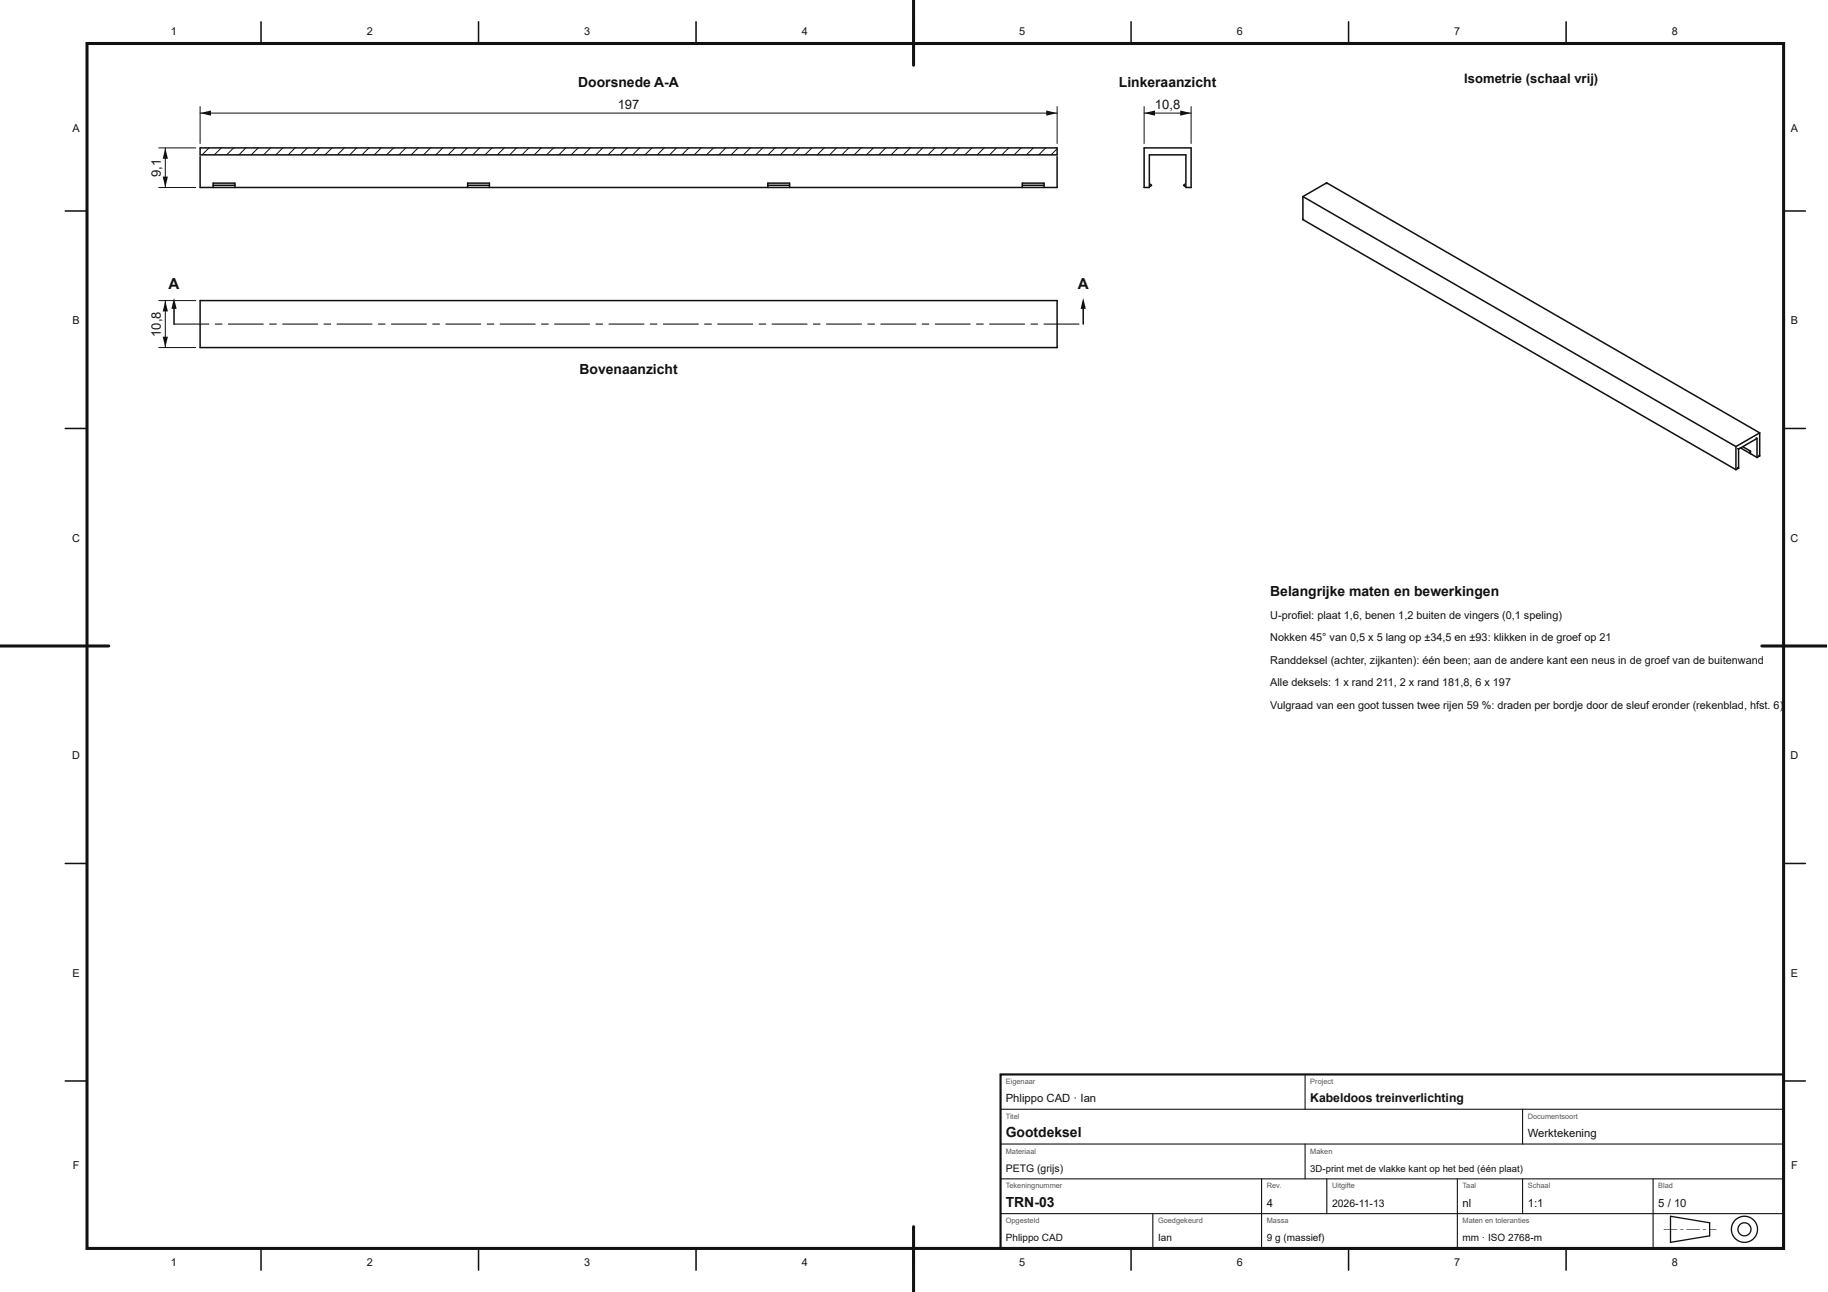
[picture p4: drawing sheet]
<svg xmlns="http://www.w3.org/2000/svg" width="420mm" height="297mm" viewBox="0 0 420 297" stroke-linecap="round" stroke-linejoin="round" font-family="sans-serif">
<g fill="none" stroke="#111" stroke-width=".35">
<path d="M46 34h197v1.6h-197zM46 36v7.1h197v-7.1M263 34h10.8v9.1h-1.2v-7.5h-8.4v7.5h-1.2zM49 43.1v-1h5v1M49 42.6h5M107.5 43.1v-1h5v1M107.5 42.6h5M176.5 43.1v-1h5v1M176.5 42.6h5M235 43.1v-1h5v1M235 42.6h5M264.4 42.4l.3 .2-.3 .3"/>
<path d="M272.3 42.4l-.2 .2 .2 .3M46 69.1h197v10.8h-197z"/>
</g>
<g fill="none" stroke="#111" stroke-width=".23">
<path d="M46 24.5v8.5M46 26h197M48 34l-1.6 1.6M50.9 34l-1.6 1.6M53.7 34l-1.6 1.6M56.5 34l-1.6 1.6M59.3 34l-1.6 1.6M62.2 34l-1.6 1.6M65 34l-1.6 1.6M67.8 34l-1.6 1.6M70.7 34l-1.6 1.6M73.5 34l-1.6 1.6"/>
<path d="M76.3 34l-1.6 1.6M79.1 34l-1.6 1.6M82 34l-1.6 1.6M84.8 34l-1.6 1.6M87.6 34l-1.6 1.6M90.5 34l-1.6 1.6M93.3 34l-1.6 1.6M96.1 34l-1.6 1.6M98.9 34l-1.6 1.6M101.8 34l-1.6 1.6M104.6 34l-1.6 1.6M107.4 34l-1.6 1.6"/>
<path d="M110.3 34l-1.6 1.6M113.1 34l-1.6 1.6M115.9 34l-1.6 1.6M118.7 34l-1.6 1.6M121.6 34l-1.6 1.6M124.4 34l-1.6 1.6M127.2 34l-1.6 1.6M130.1 34l-1.6 1.6M132.9 34l-1.6 1.6M135.7 34l-1.6 1.6M138.5 34l-1.6 1.6M141.4 34l-1.6 1.6"/>
<path d="M144.2 34l-1.6 1.6M147 34l-1.6 1.6M149.9 34l-1.6 1.6M152.7 34l-1.6 1.6M155.5 34l-1.6 1.6M158.3 34l-1.6 1.6M161.2 34l-1.6 1.6M164 34l-1.6 1.6M166.8 34l-1.6 1.6M169.7 34l-1.6 1.6M172.5 34l-1.6 1.6M175.3 34l-1.6 1.6"/>
<path d="M178.1 34l-1.6 1.6M181 34l-1.6 1.6M183.8 34l-1.6 1.6M186.6 34l-1.6 1.6M189.5 34l-1.6 1.6M192.3 34l-1.6 1.6M195.1 34l-1.6 1.6M197.9 34l-1.6 1.6M200.8 34l-1.6 1.6M203.6 34l-1.6 1.6M206.4 34l-1.6 1.6M209.3 34l-1.6 1.6"/>
<path d="M212.1 34l-1.6 1.6M214.9 34l-1.6 1.6M217.7 34l-1.6 1.6M220.6 34l-1.6 1.6M223.4 34l-1.6 1.6M226.2 34l-1.6 1.6M229.1 34l-1.6 1.6M231.9 34l-1.6 1.6M234.7 34l-1.6 1.6M237.5 34l-1.6 1.6M240.4 34l-1.6 1.6M243 34.2l-1.4 1.4"/>
<path d="M243 24.5v8.5"/>
</g>
<g fill="#111">
<path d="M46 26l2.5-.6v1.2z"/>
<path d="M240.5 25.4l2.5 .6-2.5 .6z"/>
</g>
<path d="M36.5 34h8.5M38 34v9.1M36.5 43.1h8.5" fill="none" stroke="#111" stroke-width=".23"/>
<g fill="#111">
<path d="M37.4 40.6h1.2l-.6 2.5z"/>
<path d="M38 34l.6 2.5h-1.2z"/>
</g>
<path d="M36.5 79.9h8.5M36.5 69.1h8.5M38 69.1v10.8" fill="none" stroke="#111" stroke-width=".23"/>
<g fill="#111">
<path d="M37.4 77.4h1.2l-.6 2.5z"/>
<path d="M38 69.1l.6 2.5h-1.2z"/>
</g>
<path d="M263 24.5v8.5M263 26h10.8M273.8 24.5v8.5" fill="none" stroke="#111" stroke-width=".23"/>
<g fill="#111">
<path d="M263 26l2.5-.6v1.2z"/>
<path d="M271.3 25.4l2.5 .6-2.5 .6z"/>
<path d="M39.9 74.4h8.1l.1 .1-.1 .1h-8zM49.4 74.4h1.6l.1 .1-.1 .1h-1.5zM52.4 74.4h8.1l.1 .1-.1 .1h-8zM61.9 74.4h1.6l.1 .1-.1 .1h-1.5zM64.9 74.4h8.1l.1 .1-.1 .1h-8zM74.4 74.4h1.6l.1 .1-.1 .1h-1.5zM77.4 74.4h8.1l.1 .1-.1 .1h-8zM86.9 74.4h1.6l.1 .1-.1 .1h-1.5zM89.9 74.4h8.1l.1 .1-.1 .1h-8zM99.4 74.4h1.6l.1 .1-.1 .1h-1.5zM102.4 74.4h8.1l.1 .1-.1 .1h-8zM111.9 74.4h1.6l.1 .1-.1 .1h-1.5zM114.9 74.4h8.1l.1 .1-.1 .1h-8zM124.4 74.4h1.6l.1 .1-.1 .1h-1.5zM127.4 74.4h8.1l.1 .1-.1 .1h-8zM136.9 74.4h1.6l.1 .1-.1 .1h-1.5zM139.9 74.4h8.1l.1 .1-.1 .1h-8zM149.4 74.4h1.6l.1 .1-.1 .1h-1.5zM152.4 74.4h8.1l.1 .1-.1 .1h-8zM161.9 74.4h1.6l.1 .1-.1 .1h-1.5zM164.9 74.4h8.1l.1 .1-.1 .1h-8zM174.4 74.4h1.6l.1 .1-.1 .1h-1.5zM177.4 74.4h8.1l.1 .1-.1 .1h-8zM186.9 74.4h1.6l.1 .1-.1 .1h-1.5zM189.9 74.4h8.1l.1 .1-.1 .1h-8zM199.4 74.4h1.6l.1 .1-.1 .1h-1.5zM202.4 74.4h8.1l.1 .1-.1 .1h-8zM211.9 74.4h1.6l.1 .1-.1 .1h-1.5zM214.9 74.4h8.1l.1 .1-.1 .1h-8zM224.4 74.4h1.6l.1 .1-.1 .1h-1.5zM227.4 74.4h8.1l.1 .1-.1 .1h-8zM236.9 74.4h1.6l.1 .1-.1 .1h-1.5zM239.9 74.4h8.1l.1 .1-.1 .1h-8z"/>
</g>
<path d="M40 69.5v5" fill="none" stroke="#111" stroke-width=".35"/>
<path d="M40 68.5l.6 2.5h-1.2z" fill="#111"/>
<path d="M249 69.5v5" fill="none" stroke="#111" stroke-width=".35"/>
<path d="M249 68.5l.6 2.5h-1.2z" fill="#111"/>
<g fill="none" stroke="#111" stroke-width=".35">
<path d="M60 5v5M110 5v5M160 5v5M210 5v5M260 5v5M310 5v5M360 5v5M15 48.5h5M299.5 45.2v5.3M299.5 50.5l99.5 57.5M299.5 45.2l99.5 57.5M299.6 50.4l-.1 .1"/>
<path d="M305 42v.2M305 42l-5.5 3.2M305 42l99.5 57.5M410 48.5h5M15 98.5h5M404.5 99.5l-5.5 3.2M404.5 99.5v5.3M410 98.5h5M399 102.7v5.3M399.4 107.5l.2 .1M399.5 103.1l.1 .1M399.6 107.6l-.6 .4"/>
<path d="M399.6 103.2v4.4M400 102.9l2.4 1.4M400.7 102.8l1.7 .9M402.4 104.3l1.5 .9M402.4 103.7v.6M402.4 103.7l-.3 .4M403.7 100.7l.2 .1M403.9 100.8l-4.3 2.4M403.9 100.8v4.4M404.3 104.7l.2 .1M404.5 104.8l-.6 .4M15 148.5h5"/>
<path d="M410 148.5h5M15 198.5h5M410 198.5h5M15 248.5h5M410 248.5h5M60 287v5M110 287v5M160 287v5M210 287v5M260 287v5M310 287v5M360 287v5"/>
</g>
<path d="M20 10h390v277h-390z" fill="none" stroke="#111" stroke-width=".7" stroke-linecap="butt"/>
<path d="M210 0v15M0 148.5h25M405 148.5h14.9M210 282v15" fill="none" stroke="#111" stroke-width=".7"/>
<path d="M230 247h180v40h-180z" fill="none" stroke="#111" stroke-width=".5"/>
<g fill="none" stroke="#111" stroke-width=".25">
<path d="M230 255h180M300 247v8M350 255v8M230 279h180M230 271h180M230 263h180M265 279v8M290 271v16M300 263v8M305 271v8M335 271v16M350 271v8"/>
<path d="M380 271v16"/>
</g>
<path d="M384 279.6l9 1.5v3l-9 1.5z" fill="none" stroke="#111" stroke-width=".3"/>
<path d="M382.4 282.5l3.2 .1zM386.2 282.5l.8 .1zM387.6 282.5l3.2 .1zM391.4 282.5l.8 .1zM392.8 282.5l1.8 .1z" fill="#111"/>
<g fill="none" stroke="#111" stroke-width=".3">
<circle cx="401" cy="282.6" r="3"/>
<circle cx="401" cy="282.6" r="1.5"/>
</g>
<g font-size="3.5" fill="#111">
<text x="38.7" y="66.5">A</text>
<text x="247.7" y="66.5">A</text>
</g>
<g font-size="3.2" fill="#111">
<text x="132.9" y="20">Doorsnede A-A</text>
<text x="257.2" y="20">Linkeraanzicht</text>
<text x="133.2" y="85.9">Bovenaanzicht</text>
<text x="292" y="137">Belangrijke maten en bewerkingen</text>
<text x="231.2" y="261.4">Gootdeksel</text>
<text x="231.2" y="277.4">TRN-03</text>
</g>
<g font-size="3" fill="#111">
<text x="336.6" y="19">Isometrie (schaal vrij)</text>
<text x="142" y="25">197</text>
<text x="265.5" y="25">10,8</text>
<text x="37" y="40.6" transform="rotate(-90 37 40.6)">9,1</text>
<text x="37" y="77.4" transform="rotate(-90 37 77.4)">10,8</text>
</g>
<text font-size="2.8" fill="#111" x="301.2" y="253.4">Kabeldoos treinverlichting</text>
<g font-size="2.6" fill="#111">
<text x="231.2" y="253.4">Phlippo CAD · Ian</text>
<text x="351.2" y="261.4">Werktekening</text>
<text x="291.2" y="277.4">4</text>
<text x="336.2" y="277.4">nl</text>
<text x="351.2" y="277.4">1:1</text>
<text x="381.2" y="277.4">5 / 10</text>
</g>
<g font-size="2.5" fill="#111">
<text x="39.3" y="8">1</text>
<text x="84.3" y="8">2</text>
<text x="134.3" y="8">3</text>
<text x="184.3" y="8">4</text>
<text x="234.3" y="8">5</text>
<text x="284.3" y="8">6</text>
<text x="334.3" y="8">7</text>
<text x="384.3" y="8">8</text>
<text x="16.7" y="30.2">A</text>
<text x="411.7" y="30.2">A</text>
<text x="16.7" y="74.5">B</text>
<text x="411.7" y="74.5">B</text>
<text x="16.6" y="124.5">C</text>
<text x="411.6" y="124.5">C</text>
<text x="292" y="142.2">U-profiel: plaat 1,6, benen 1,2 buiten de vingers (0,1 speling)</text>
<text x="292" y="147.4">Nokken 45° van 0,5 x 5 lang op ±34,5 en ±93: klikken in de groef op 21</text>
<text x="292" y="152.6">Randdeksel (achter, zijkanten): één been; aan de andere kant een neus in de groef van de buitenwand</text>
<text x="292" y="157.8">Alle deksels: 1 x rand 211, 2 x rand 181,8, 6 x 197</text>
<text x="292" y="163">Vulgraad van een goot tussen twee rijen 59 %: draden per bordje door de sleuf eronder (rekenblad, hfst. 6)</text>
<text x="16.6" y="174.5">D</text>
<text x="411.6" y="174.5">D</text>
<text x="16.7" y="224.5">E</text>
<text x="411.7" y="224.5">E</text>
<text x="16.7" y="268.7">F</text>
<text x="411.7" y="268.7">F</text>
<text x="39.3" y="291">1</text>
<text x="84.3" y="291">2</text>
<text x="134.3" y="291">3</text>
<text x="184.3" y="291">4</text>
<text x="234.3" y="291">5</text>
<text x="284.3" y="291">6</text>
<text x="334.3" y="291">7</text>
<text x="384.3" y="291">8</text>
</g>
<g font-size="2.4" fill="#111">
<text x="231.2" y="269.4">PETG (grijs)</text>
<text x="306.2" y="277.4">2026-11-13</text>
</g>
<g font-size="2.3" fill="#111">
<text x="231.2" y="285.4">Phlippo CAD</text>
<text x="266.2" y="285.4">Ian</text>
<text x="291.2" y="285.4">9 g (massief)</text>
<text x="336.2" y="285.4">mm · ISO 2768-m</text>
</g>
<text font-size="2.2" fill="#111" x="301.2" y="269.4">3D-print met de vlakke kant op het bed (één plaat)</text>
<g font-size="1.7" fill="#555">
<text x="231.2" y="249.2">Eigenaar</text>
<text x="301.2" y="249.2">Project</text>
<text x="231.2" y="257.2">Titel</text>
<text x="351.2" y="257.2">Documentsoort</text>
<text x="231.2" y="265.2">Materiaal</text>
<text x="301.2" y="265.2">Maken</text>
<text x="231.2" y="273.2">Tekeningnummer</text>
<text x="291.2" y="273.2">Rev.</text>
<text x="306.2" y="273.2">Uitgifte</text>
<text x="336.2" y="273.2">Taal</text>
<text x="351.2" y="273.2">Schaal</text>
<text x="381.2" y="273.2">Blad</text>
<text x="231.2" y="281.2">Opgesteld</text>
<text x="266.2" y="281.2">Goedgekeurd</text>
<text x="291.2" y="281.2">Massa</text>
<text x="336.2" y="281.2">Maten en toleranties</text>
</g>
</svg>
